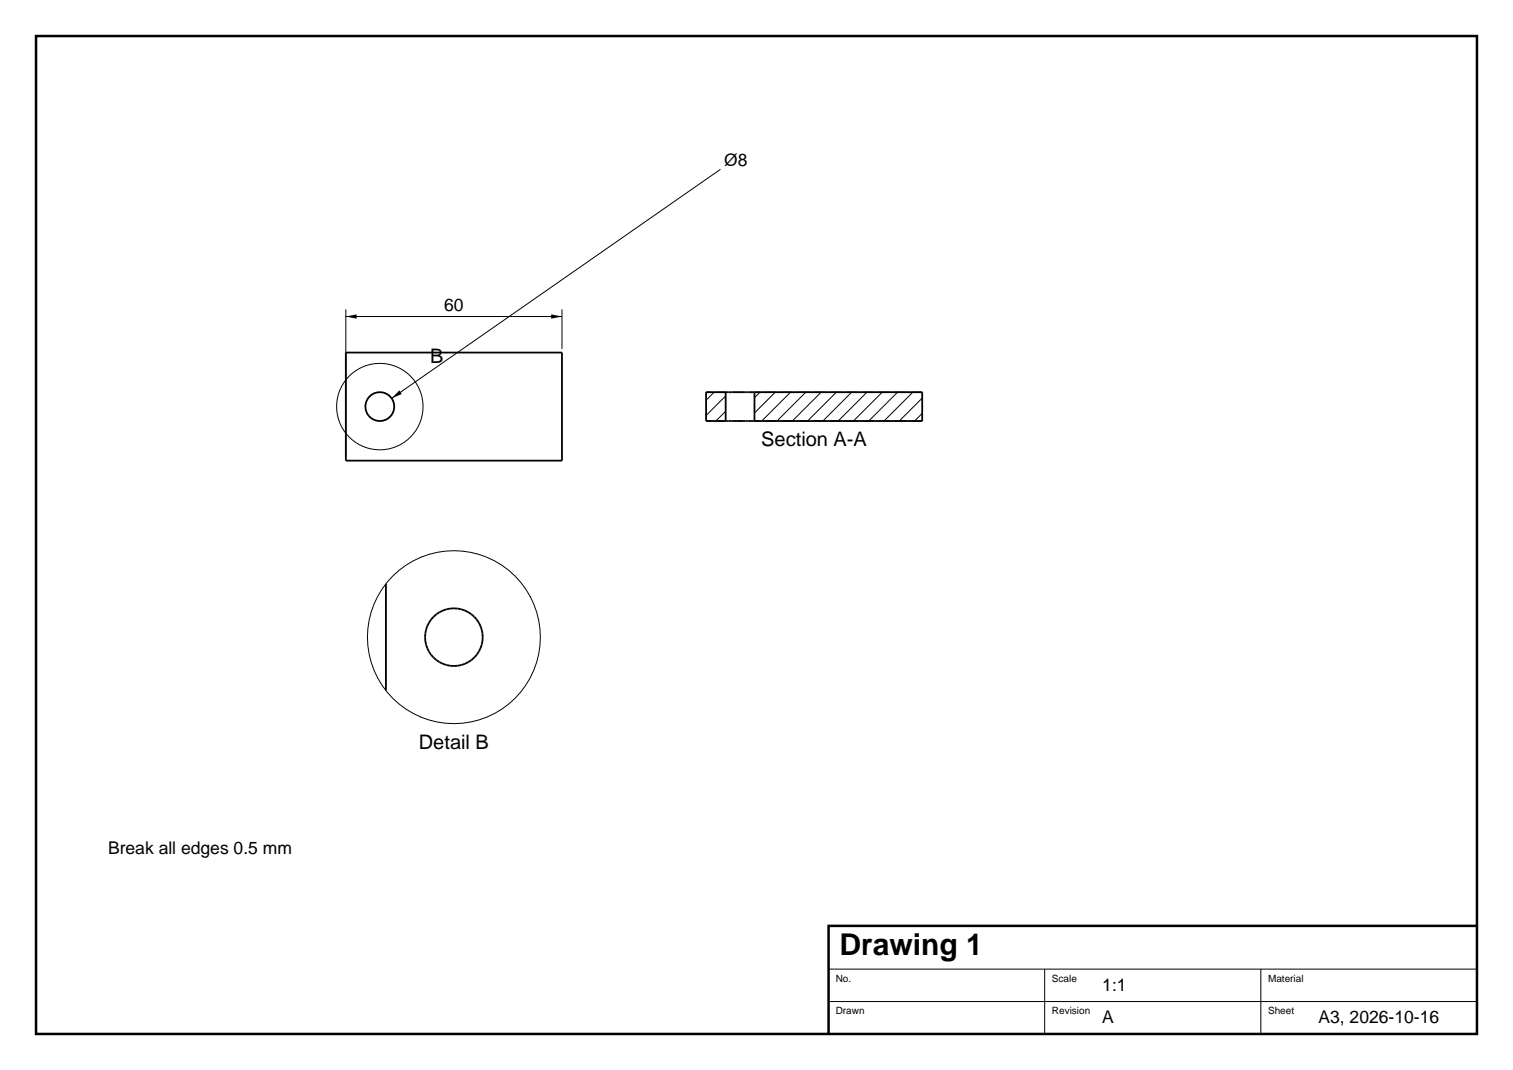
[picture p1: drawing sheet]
<svg xmlns="http://www.w3.org/2000/svg" width="420mm" height="297mm" viewBox="0 0 420 297" stroke-linecap="round" stroke-linejoin="round" font-family="sans-serif">
<path d="M10 10h400v277h-400zM410 257h-180v30" fill="none" stroke="#000" stroke-width=".7" stroke-linecap="butt"/>
<g fill="none" stroke="#000" stroke-width=".28">
<path d="M200 47l-91.3 63.6M96 85.9v41M96 87.9h60M156 85.9v11M198.2 108.9l-2.2 2.2M201.4 114.1l-2.7 2.8M201.4 109.9l-5.4 5.4M211 108.9l-1.6 1.5M215.2 108.9l-5.8 5.7M219.5 108.9l-8 8M223.7 108.9l-8 8M227.9 108.9l-8 8"/>
<path d="M232.2 108.9l-8 8M236.4 108.9l-8 8M240.7 108.9l-8 8M244.9 108.9l-8 8M249.1 108.9l-7.9 8M253.4 108.9l-8 8M256 114.7l-2.1 2.2M256 110.5l-6.4 6.4M230 269h180M230 278h180M290 269v18M350 269v18"/>
<circle cx="105.4" cy="112.9" r="12"/>
<circle cx="126" cy="176.9" r="24"/>
</g>
<g fill="none" stroke="#000" stroke-width=".5">
<path d="M96 97.9h60v30h-60zM196 108.9h60v8h-60zM201.4 108.9v8M209.4 108.9v8M107.1 162v29.7"/>
<circle cx="105.4" cy="112.9" r="4"/>
<circle cx="126" cy="176.9" r="8"/>
</g>
<path d="M256 116.9h-60M256 108.9h-60" fill="none" stroke="#000" stroke-width=".28" stroke-dasharray="3 1.5" stroke-linecap="butt"/>
<path d="M96 87.9l3-.6v1.2zM153 87.3l3 .6-3 .6zM110.8 108.4l.7 1-2.8 1.2z" fill="#000"/>
<text font-size="8.3" x="233" y="265">Drawing 1</text>
<g font-size="5.6">
<text x="119.4" y="100.9">B</text>
<text x="211.3" y="123.9">Section A-A</text>
<text x="116.3" y="207.9">Detail B</text>
</g>
<g font-size="4.9">
<text x="201" y="46">Ø8</text>
<text x="123.3" y="86.4">60</text>
<text x="30" y="237">Break all edges 0.5 mm</text>
<text x="306" y="275">1:1</text>
<text x="306" y="284">A</text>
<text x="366" y="284">A3, 2026-10-16</text>
</g>
<g font-size="2.8">
<text x="232" y="272.5">No.</text>
<text x="292" y="272.5">Scale</text>
<text x="352" y="272.5">Material</text>
<text x="232" y="281.5">Drawn</text>
<text x="292" y="281.5">Revision</text>
<text x="352" y="281.5">Sheet</text>
</g>
</svg>
